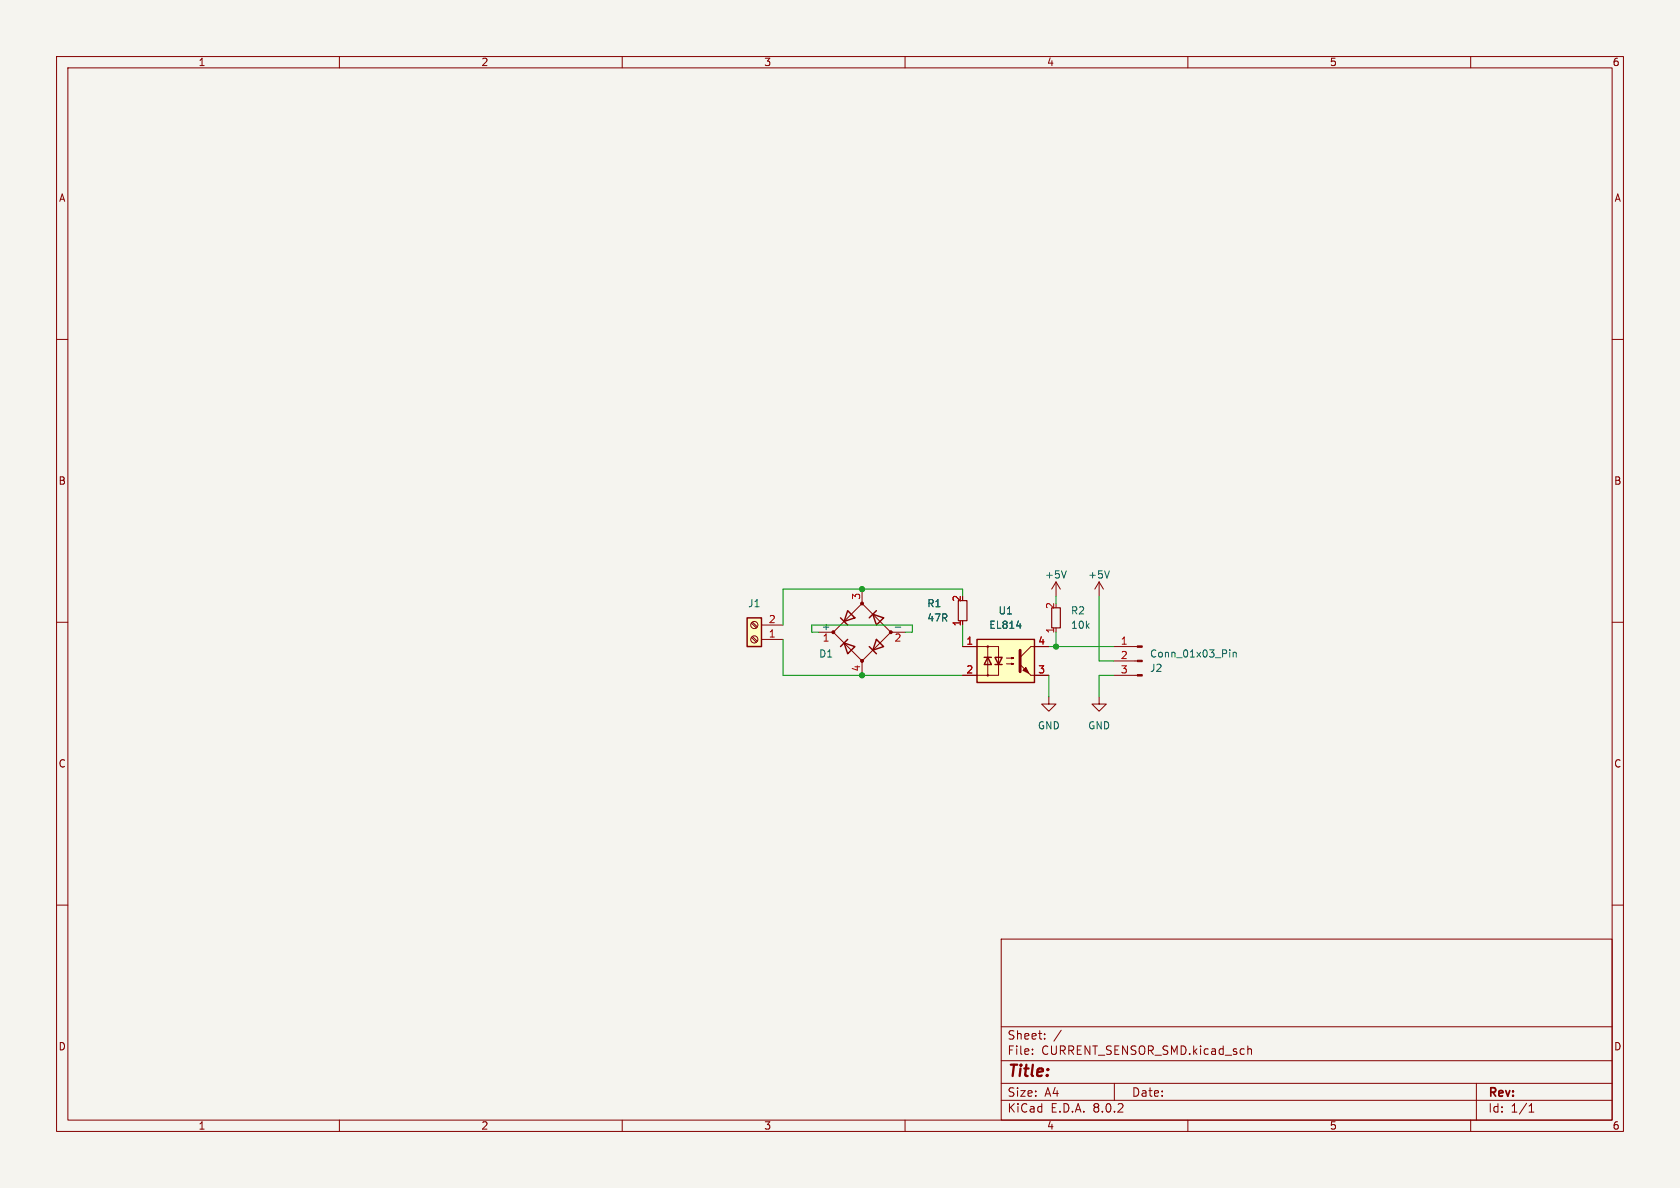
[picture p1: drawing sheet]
<svg xmlns="http://www.w3.org/2000/svg" width="297mm" height="210mm" viewBox="0 0 297 210" stroke-linecap="round" stroke-linejoin="round" font-family="sans-serif">
<path d="M0 0h297v210h-297z" fill="#f5f4ef" stroke="#f5f4ef" stroke-width=".18"/>
<g fill="none" stroke="#840000" stroke-width=".18">
<path d="M10 10h277v190h-277zM12 12h273v186h-273zM60 10v2M110 10v2M160 10v2M210 10v2M260 10v2M10 60h2M285 60h2M10 110h2M285 110h2M10 160h2"/>
<path d="M285 160h2M177 166h108v32h-108zM60 198v2M110 198v2M160 198v2M177 194.5h108M177 191.5h108M177 187.5h108M177 181.5h108M182.5 186.3v.1M182.5 185.5v.1M184.7 183.6v.1"/>
<path d="M184.7 182.8v.1M187.6 182.1l-1.3 2M197 191.5v3M210 198v2M220.6 184.9v1.5M220.6 185.5l.2-.1 .4 .1v.9M260 198v2M261 191.5v6.5M270.3 196.6h.9M270.3 195.5l.4-.4v1.5"/>
</g>
<path d="M172.7 113h10.2v7.7h-10.2z" fill="#ffffc2"/>
<g fill="none" stroke="#840000" stroke-width=".25">
<path d="M148.6 109.2l1.3 1.3M149.2 113.7l1.9 .6-1.2 1.3zM149.9 108l1.2 1.2-1.9 .7zM149.9 113l-1.3 1.3M153.7 114.3l1.2 1.3M154.3 108.6l1.9 .6-1.3 1.3zM154.9 113l1.3 1.3-1.9 .6zM154.9 108l-1.2 1.2M172.7 113h10.2v7.7h-10.2zM174 116.2h1.3M174.6 116.2l.7 1.3h-1.3zM175.9 116.2h1.3l-.7 1.3z"/>
<path d="M175.9 117.5h1.3"/>
</g>
<g fill="none" stroke="#840000" stroke-width=".18">
<path d="M144.8 111.8h2.5M147.3 111.8l5.1-5.1 5.1 5.1-5.1 5zM152.4 104.1v2.6M152.4 116.8v2.6M157.5 111.8h2.5M170.2 114.3h6.3v5.1h-6.3M174.6 114.3v5.1M177.9 117.3h1.3l-.4 .2v-.3l.4 .1M177.9 116.3h1.3l-.4 .2v-.3l.4 .1M182.2 119.4h3.2M185.4 114.3h-3.2l-1.9 1.9M186.7 102.9l-.8 1.2"/>
<path d="M186.7 102.9v2.5M186.7 102.9l.8 1.2M194.3 102.9l-.8 1.2M194.3 102.9v2.5M194.3 102.9l.8 1.2M196.8 119.4h4.3M196.8 114.3h4.3M196.8 116.8h4.3M185.4 123.2v1.3h1.3l-1.3 1.2-1.3-1.2h1.3M194.3 123.2v1.3h1.3l-1.3 1.2-1.3-1.2h1.3"/>
<circle cx="174.6" cy="119.4" r=".13"/>
<circle cx="174.6" cy="114.3" r=".13"/>
</g>
<g fill="#840000" stroke="#840000" stroke-width=".18">
<path d="M180.3 117.5l1.9 1.9z"/>
<path d="M180.8 118.5l.6-.5 .5 1z"/>
<path d="M201.1 119.3h.8v.2h-.8z"/>
<path d="M201.1 116.7h.8v.3h-.8z"/>
<path d="M201.1 114.2h.8v.2h-.8z"/>
<circle cx="157.5" cy="111.8" r=".25"/>
<circle cx="152.4" cy="116.8" r=".25"/>
<circle cx="152.4" cy="106.7" r=".25"/>
<circle cx="147.3" cy="111.8" r=".25"/>
</g>
<path d="M180.3 114.9v3.8" fill="none" stroke="#840000" stroke-width=".51"/>
<path d="M158.3 110.9h.9M179.7 110.6h.8M188.5 100.9l-.4 1.3M196.1 100.9l-.4 1.3M217.4 114.9v.1M217.4 115.3v.8M218 115.3v.8M218 115.4l.2-.1 .3 .1 .1 .7" fill="none" stroke="#006464" stroke-width=".18"/>
<path d="M169.4 106.2h1.5v3.5h-1.5zM185.9 107.4h1.6v3.6h-1.6z" fill="none" stroke="#840000" stroke-width=".2"/>
<path d="M132.1 109.2h2.5v5.1h-2.5z" fill="#ffffc2"/>
<path d="M132.1 109.2h2.5v5.1h-2.5z" fill="none" stroke="#840000" stroke-width=".25"/>
<g fill="none" stroke="#840000" stroke-width=".18">
<path d="M132.8 110.2l.9 .8M132.8 112.7l.9 .8M133 110l.9 .8M133 112.5l.9 .9M134.6 113h3.8M134.6 110.5h3.8M170.2 114.3h2.5M170.2 119.4h2.5M182.9 114.3h2.5M182.9 119.4h2.5"/>
<circle cx="133.3" cy="110.5" r=".63"/>
<circle cx="133.3" cy="113" r=".63"/>
</g>
<path d="M138.4 113v6.4h31.8M144.8 111.8h-1.3v-1.3h17.8v1.3h-1.3M170.2 105.4v-1.3h-31.8v6.4M170.2 110.5v3.8M185.4 114.3h11.4M185.4 119.4v3.8M186.7 105.4v1.3M186.7 111.8v2.5M194.3 105.4v11.4h2.5M196.8 119.4h-2.5v3.8" fill="none" stroke="#009600" stroke-width=".18"/>
<path d="M179.7 110.6h.8" fill="none" stroke="#006464" stroke-width=".18"/>
<g fill="#009600" stroke="#009600" stroke-width=".18">
<circle cx="186.7" cy="114.3" r=".46"/>
<circle cx="152.4" cy="104.1" r=".46"/>
<circle cx="152.4" cy="119.4" r=".46"/>
</g>
<text font-size="2.8" fill="#840000" x="178" y="190.9">Title:</text>
<g font-size="2.1" fill="#840000">
<text x="178" y="184">Sheet:</text>
<text x="178" y="186.7">File:</text>
<text x="184.1" y="186.7">CURRENT_SENSOR_SMD.kicad_sch</text>
<text x="178" y="196.9">KiCad</text>
<text x="178" y="194.1">Size:</text>
<text x="184.7" y="194.1">A4</text>
<text x="185.7" y="196.9">E.D.A.</text>
<text x="193.3" y="196.9">8.0.2</text>
<text x="200" y="194.1">Date:</text>
<text x="263" y="194.3">Rev:</text>
<text x="263" y="196.9">Id:</text>
<text x="267.1" y="196.9">1/1</text>
</g>
<g font-size="1.8" fill="#840000">
<text x="35" y="11.9">1</text>
<text x="85" y="11.9">2</text>
<text x="135" y="11.9">3</text>
<text x="185" y="11.9">4</text>
<text x="235" y="11.9">5</text>
<text x="285" y="11.9">6</text>
<text x="10.3" y="35.9">A</text>
<text x="285.3" y="35.9">A</text>
<text x="10.3" y="85.9">B</text>
<text x="285.3" y="85.9">B</text>
<text x="10.3" y="135.9">C</text>
<text x="285.3" y="135.9">C</text>
<text x="10.3" y="185.9">D</text>
<text x="285.3" y="185.9">D</text>
<text x="35" y="199.9">1</text>
<text x="85" y="199.9">2</text>
<text x="135" y="199.9">3</text>
<text x="185" y="199.9">4</text>
<text x="235" y="199.9">5</text>
<text x="285" y="199.9">6</text>
</g>
<g font-size="1.8" fill="#006464">
<text x="132.2" y="107.5">J1</text>
<text x="163.8" y="107.5">R1</text>
<text x="184.7" y="102.5">+5V</text>
<text x="192.3" y="102.5">+5V</text>
<text x="145.2" y="111.5">+</text>
<text x="163.8" y="110.1">47R</text>
<text x="174.8" y="111.4">EL814</text>
<text x="176.4" y="108.8">U1</text>
<text x="189.2" y="108.8">R2</text>
<text x="189.2" y="111.4">10k</text>
<text x="144.7" y="116.4">D1</text>
<text x="203.2" y="119">J2</text>
<text x="203.2" y="116.4">Conn_01x03_Pin</text>
<text x="183.4" y="129.1">GND</text>
<text x="192.3" y="129.1">GND</text>
</g>
<g font-size="1.8" fill="#a90000">
<text x="152.1" y="106.1" transform="rotate(-90 152.1 106.1)">3</text>
<text x="169.9" y="106.5" transform="rotate(-90 169.9 106.5)">2</text>
<text x="186.4" y="107.8" transform="rotate(-90 186.4 107.8)">2</text>
<text x="135.8" y="112.8">1</text>
<text x="135.8" y="110.2">2</text>
<text x="145.3" y="113.7">1</text>
<text x="158" y="113.7">2</text>
<text x="169.9" y="110.8" transform="rotate(-90 169.9 110.8)">1</text>
<text x="186.4" y="112.1" transform="rotate(-90 186.4 112.1)">1</text>
<text x="152.1" y="118.8" transform="rotate(-90 152.1 118.8)">4</text>
<text x="170.7" y="114">1</text>
<text x="170.7" y="119.1">2</text>
<text x="183.4" y="119.1">3</text>
<text x="183.4" y="114">4</text>
<text x="198" y="114">1</text>
<text x="198" y="116.6">2</text>
<text x="198" y="119.1">3</text>
</g>
</svg>
